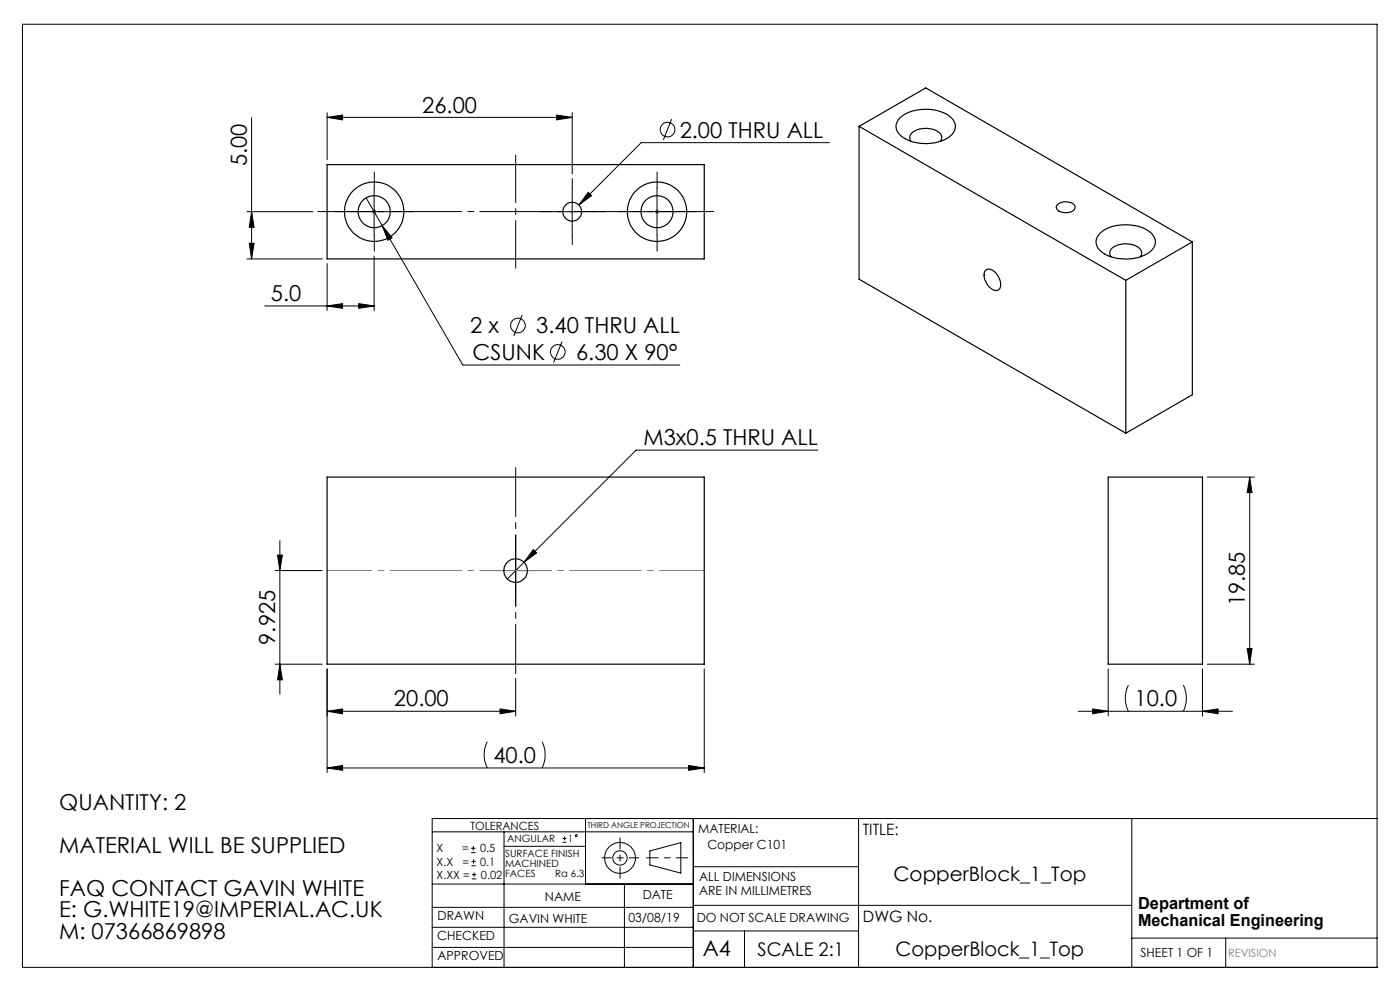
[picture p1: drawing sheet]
<svg xmlns="http://www.w3.org/2000/svg" width="297mm" height="210mm" viewBox="0 0 297 210" stroke-linecap="round" stroke-linejoin="round" font-family="sans-serif">
<g fill="none" stroke="#000" stroke-width=".21">
<path d="M4.8 5.1h287.3v200.1h-287.3zM53.4 25v29.9M69.4 24.9l3.3-.5v1zM69.4 23.9v10M69.4 24.9h52M79.4 39.9v10M118.1 24.4l3.3 .5-3.3 .5zM121.4 23.9v13M121.4 39.9v10M139.4 39.9v10M142.5 25.3l-1.8 4.4M175.9 30.3h-39.9l-13.2 13.2"/>
<path d="M52.4 54.9h16M52.4 44.9h14M52.9 51.6h1l-.5 3.3zM53.4 44.9l.5 3.3h-1zM69.4 55.9v10M74.4 44.9h10M77.7 42l20.5 35.4h46M79.4 54.3v11.6M81.1 47.9l2.1 2.5-.9 .6zM116.4 44.9h10M124.8 40.8l.7 .7-2.7 2zM134.4 44.9h10"/>
<path d="M56.2 64.9h23.2M69.4 64.9l3.3-.5v1zM76.1 64.4l3.3 .5-3.3 .5zM110.8 66.8l-1.8 4.5M119.2 72.5l-1.8 4.4M173.5 95.5h-38.6l-27.3 27.3M58.9 117.7h1l-.5 3.3zM59.4 114.7v32.5M109.4 116.1v9.9M113.1 116.6l.7 .7-2.6 2zM256.1 101.2h10M265.1 101.2l.5 3.3h-1z"/>
<path d="M265.1 101.2v39.7M58.4 121h10M104.4 121h10M264.6 137.6h1l-.5 3.3zM58.4 140.9h10M59.4 140.9l.5 3.3h-1zM69.4 141.9v22M69.4 150.9l3.3-.5v1zM69.4 150.9h40M103.4 157.3a6.1 6.1 0 0 0 0 5.6M106.1 150.4l3.3 .5-3.3 .5zM109.4 143.9v8"/>
<path d="M115 157.3a6.4 6.4 0 0 1 0 5.6M149.4 141.9v22M228.7 150.9h32.7M231.8 150.4l3.3 .5-3.3 .5zM235.1 141.9v10M239.4 145.3a6.1 6.1 0 0 0 0 5.6M251 145.3a6.4 6.4 0 0 1 0 5.6M255.1 150.9l3.3-.5v1zM255.1 141.9v10M256.1 140.9h10M69.4 162.9l3.3-.5v1zM69.4 162.9h80"/>
<path d="M91.7 176.5h55.4M99.9 179.9h1M100.4 179.5v.9M106.9 176.5v28.7M106.9 179.5h17.3M119.3 178.7h.9M119.3 177.9h.9M119.8 177.4v.9M124.2 173.6v13.9M146.1 162.4l3.3 .5-3.3 .5zM147.1 173.6v31.6M182.1 173.6v31.6"/>
<path d="M240.1 173.6v31.6M292.1 173.6h-200.4v31.6M91.7 196.7h55.4M91.7 192.5h55.4M91.7 187.5h55.4M99.9 180.9h1M100 183.6h.9M100 182.7h.9M100.1 186.4h.9M100.1 185.5h.9M100.5 182.3v.9M100.6 185.1v.9"/>
<path d="M132.5 187.5v17.7M137.9 180.5l6.5-1.8v6.5l-6.5-1.7zM147.1 183.9h35M147.1 197.5h35M147.1 192h93M157.9 197.5v7.7M240.1 199h52M260 199v6.2M91.7 201h55.4"/>
<circle cx="141.6" cy="27.5" r="1.56"/>
<circle cx="109.9" cy="69" r="1.56"/>
<circle cx="118.4" cy="74.7" r="1.55"/>
<circle cx="122.2" cy="177.3" r=".2"/>
<circle cx="131.5" cy="182" r="1.52"/>
<circle cx="131.5" cy="182" r="3.3"/>
</g>
<path d="M145.9 182h-8.7" fill="none" stroke="#000" stroke-width=".21" stroke-dasharray="15.2 1.3 1.3 1.3" stroke-dashoffset="12.8"/>
<path d="M131.5 177.7v8.6" fill="none" stroke="#000" stroke-width=".21" stroke-dasharray="15.2 1.3 1.3 1.3" stroke-dashoffset="12.9"/>
<path d="M127.7 182h7.8" fill="none" stroke="#000" stroke-width=".21" stroke-dasharray="15.2 1.3 1.3 1.3" stroke-dashoffset="13.3"/>
<path d="M78.9 44.9h1M79 44.5l.7 .8M79.4 44.4v1M79.7 44.5l-.7 .8M138.9 44.9h1M139 44.5l.7 .8M139.4 44.4v1M139.7 44.5l-.7 .8" fill="none" stroke="#808080" stroke-width=".21"/>
<g fill="none" stroke="#000" stroke-width=".21" stroke-dasharray="15.2 1.3 1.3 1.3">
<path d="M79.4 39.9v-3.4M121.4 39.9v-2M139.4 39.9v-3.4M74.4 44.9h-3.4M79.4 49.9v3.4M84.4 44.9h3.4M116.4 44.9h-2M121.4 49.9v2M126.4 44.9h2M134.4 44.9h-3.4M139.4 49.9v3.4M144.4 44.9h3.4"/>
<path d="M109.4 116v-2.5M104.4 121h-2.5M109.4 126v2.5M114.4 121h2.5"/>
</g>
<path d="M109.4 99.2v43.7" fill="none" stroke="#000" stroke-width=".21" stroke-dasharray="15.2 1.3 1.3 1.3" stroke-dashoffset="4.8"/>
<path d="M109.4 56.9v-24" fill="none" stroke="#000" stroke-width=".21" stroke-dasharray="15.2 1.3 1.3 1.3" stroke-dashoffset="5.1"/>
<path d="M67.4 44.9h84" fill="none" stroke="#000" stroke-width=".21" stroke-dasharray="15.2 1.3 1.3 1.3" stroke-dashoffset="3.7"/>
<path d="M149.4 121h-80" fill="none" stroke="#808080" stroke-width=".21" stroke-dasharray="15.2 1.3 1.3 1.3" stroke-dashoffset="5.7"/>
<g fill="#000">
<path d="M265.1 101.2l.5 3.3h-1zM264.6 137.6h1l-.5 3.3z"/>
<path d="M59.4 140.9l.5 3.3h-1zM58.9 117.7h1l-.5 3.3zM52.9 51.6h1l-.5 3.3zM53.4 44.9l.5 3.3h-1z"/>
<path d="M106.1 150.4l3.3 .5-3.3 .5zM69.4 150.9l3.3-.5v1zM76.1 64.4l3.3 .5-3.3 .5zM69.4 64.9l3.3-.5v1zM118.1 24.4l3.3 .5-3.3 .5zM69.4 24.9l3.3-.5v1z"/>
<path d="M69.4 162.9l3.3-.5v1zM146.1 162.4l3.3 .5-3.3 .5zM113.1 116.6l-1.9 2.7 2.6-2zM231.8 150.4l3.3 .5-3.3 .5zM255.1 150.9l3.3-.5v1zM81.1 47.9l1.2 3.1 .9-.6zM124.8 40.8l-2 2.7 2.7-2z"/>
</g>
<g fill="none" stroke="#000" stroke-width=".25">
<path d="M69.4 34.9h80v20h-80zM182.2 26.8l14.2-8.1 56.5 32.6M182.2 26.8l56.6 32.7M182.2 26.8v32.4l56.6 32.7M190.9 25a9.2 9.2 0 0 1 9.2-1.1 3.2 3.2 0 0 1 2.5 3.5 4.7 4.7 0 0 1-3.7 2.8 9.1 9.1 0 0 1-8.1-1.7 2.35 2.35 0 0 1 .1-3.5zM193.3 30a1.44 1.44 0 0 1 .9-2.3 4.9 4.9 0 0 1 5.4 .8l.2 .7-.3 .8M209 57.5a1.25 1.25 0 0 1 1.9 .1 3.2 3.2 0 0 1 1.1 3.7 1.33 1.33 0 0 1-2-.3 3.3 3.3 0 0 1-1-3.5zM224.3 43.5a2.61 2.61 0 0 1 3.8 .3 1.31 1.31 0 0 1-1.4 1.3 2.19 2.19 0 0 1-2.6-1zM233.3 49.5a9.2 9.2 0 0 1 9.3-1.1 3.3 3.3 0 0 1 2.4 3.5 4.7 4.7 0 0 1-3.7 2.7 8.8 8.8 0 0 1-8-1.6 2.35 2.35 0 0 1 0-3.5zM235.7 54.5a1.48 1.48 0 0 1 .9-2.3 4.9 4.9 0 0 1 5.4 .7l.2 .9-.3 .7M238.8 59.5v32.4M252.9 51.3l-14.1 8.2"/>
<path d="M252.9 51.3v32.4l-14.1 8.2M69.4 101.2h80v39.7h-80zM235.1 101.2h20v39.7h-20z"/>
<circle cx="79.4" cy="44.9" r="3.4"/>
<circle cx="79.4" cy="44.9" r="6.3"/>
<circle cx="121.4" cy="44.9" r="2"/>
<circle cx="139.4" cy="44.9" r="3.4"/>
<circle cx="139.4" cy="44.9" r="6.3"/>
<circle cx="109.4" cy="121" r="2.5"/>
</g>
<g font-size="4.7">
<text x="89.6" y="23.9">26.00</text>
<text x="144.2" y="29.2">2.00 THRU ALL</text>
<text x="52.4" y="35.3" transform="rotate(-90 52.4 35.3)">5.00</text>
<text x="57.5" y="63.9">5.0</text>
<text x="99.8" y="70.7">2 x</text>
<text x="113.8" y="70.7">3.40 THRU ALL</text>
<text x="100.3" y="76.4">CSUNK</text>
<text x="122.2" y="76.4">6.30 X 90°</text>
<text x="136.5" y="94.5">M3x0.5 THRU ALL</text>
<text x="264.1" y="128.6" transform="rotate(-90 264.1 128.6)">19.85</text>
<text x="58.4" y="136.8" transform="rotate(-90 58.4 136.8)">9.925</text>
<text x="83.6" y="149.9">20.00</text>
<text x="240.7" y="149.9">10.0</text>
<text x="104.7" y="161.9">40.0</text>
<text x="12.6" y="171.9">QUANTITY: 2</text>
<text x="12.6" y="181">MATERIAL WILL BE SUPPLIED</text>
<text x="12.6" y="190">FAQ CONTACT GAVIN WHITE</text>
<text x="12.6" y="194.6">E: G.WHITE19@IMPERIAL.AC.UK</text>
<text x="12.6" y="199.1">M: 07366869898</text>
<text x="149.1" y="202.9">A4</text>
</g>
<g font-size="4.2">
<text x="189.5" y="186.9">CopperBlock_1_Top</text>
<text x="190" y="202.9">CopperBlock_1_Top</text>
</g>
<text font-size="4" x="160.7" y="202.8">SCALE 2:1</text>
<g font-size="3.5">
<text x="241.4" y="192.8">Department of</text>
<text x="241.4" y="196.3">Mechanical Engineering</text>
</g>
<g font-size="3.3">
<text x="183" y="177.2">TITLE:</text>
<text x="183.1" y="195.7">DWG No.</text>
</g>
<g font-size="2.7">
<text x="148.1" y="176.7">MATERIAL:</text>
<text x="150.1" y="180.1">Copper C101</text>
<text x="115.6" y="191">NAME</text>
<text x="136.3" y="190.8">DATE</text>
<text x="148.3" y="186.8">ALL DIMENSIONS</text>
<text x="148.3" y="189.8">ARE IN MILLIMETRES</text>
<text x="92.8" y="195.2">DRAWN</text>
<text x="107.9" y="195.7">GAVIN WHITE</text>
<text x="133.3" y="195.6">03/08/19</text>
<text x="147.8" y="195.7">DO NOT SCALE DRAWING</text>
<text x="92.8" y="199.3">CHECKED</text>
<text x="92.8" y="203.6">APPROVED</text>
<text x="242" y="203">SHEET 1 OF 1</text>
</g>
<g font-size="2.4">
<text x="99.8" y="176">TOLERANCES</text>
<text x="92.6" y="180.8">X</text>
<text x="92.6" y="183.6">X.X</text>
<text x="98" y="180.8">=</text>
<text x="98.1" y="183.6">=</text>
<text x="101.8" y="180.8">0.5</text>
<text x="101.9" y="183.6">0.1</text>
<text x="92.6" y="186.4">X.XX =</text>
<text x="102" y="186.4">0.02</text>
</g>
<text font-size="2.4" fill="#808080" x="260.6" y="203">REVISION</text>
<g font-size="2.1">
<text x="107.6" y="178.6">ANGULAR</text>
<text x="120.5" y="178.6">1</text>
<text x="107.2" y="181.8">SURFACE FINISH</text>
<text x="107.2" y="183.9">MACHINED</text>
<text x="107.2" y="186">FACES</text>
<text x="117.8" y="186">Ra 6.3</text>
</g>
<text font-size="1.7" x="124.6" y="175.7">THIRD ANGLE PROJECTION</text>
</svg>
